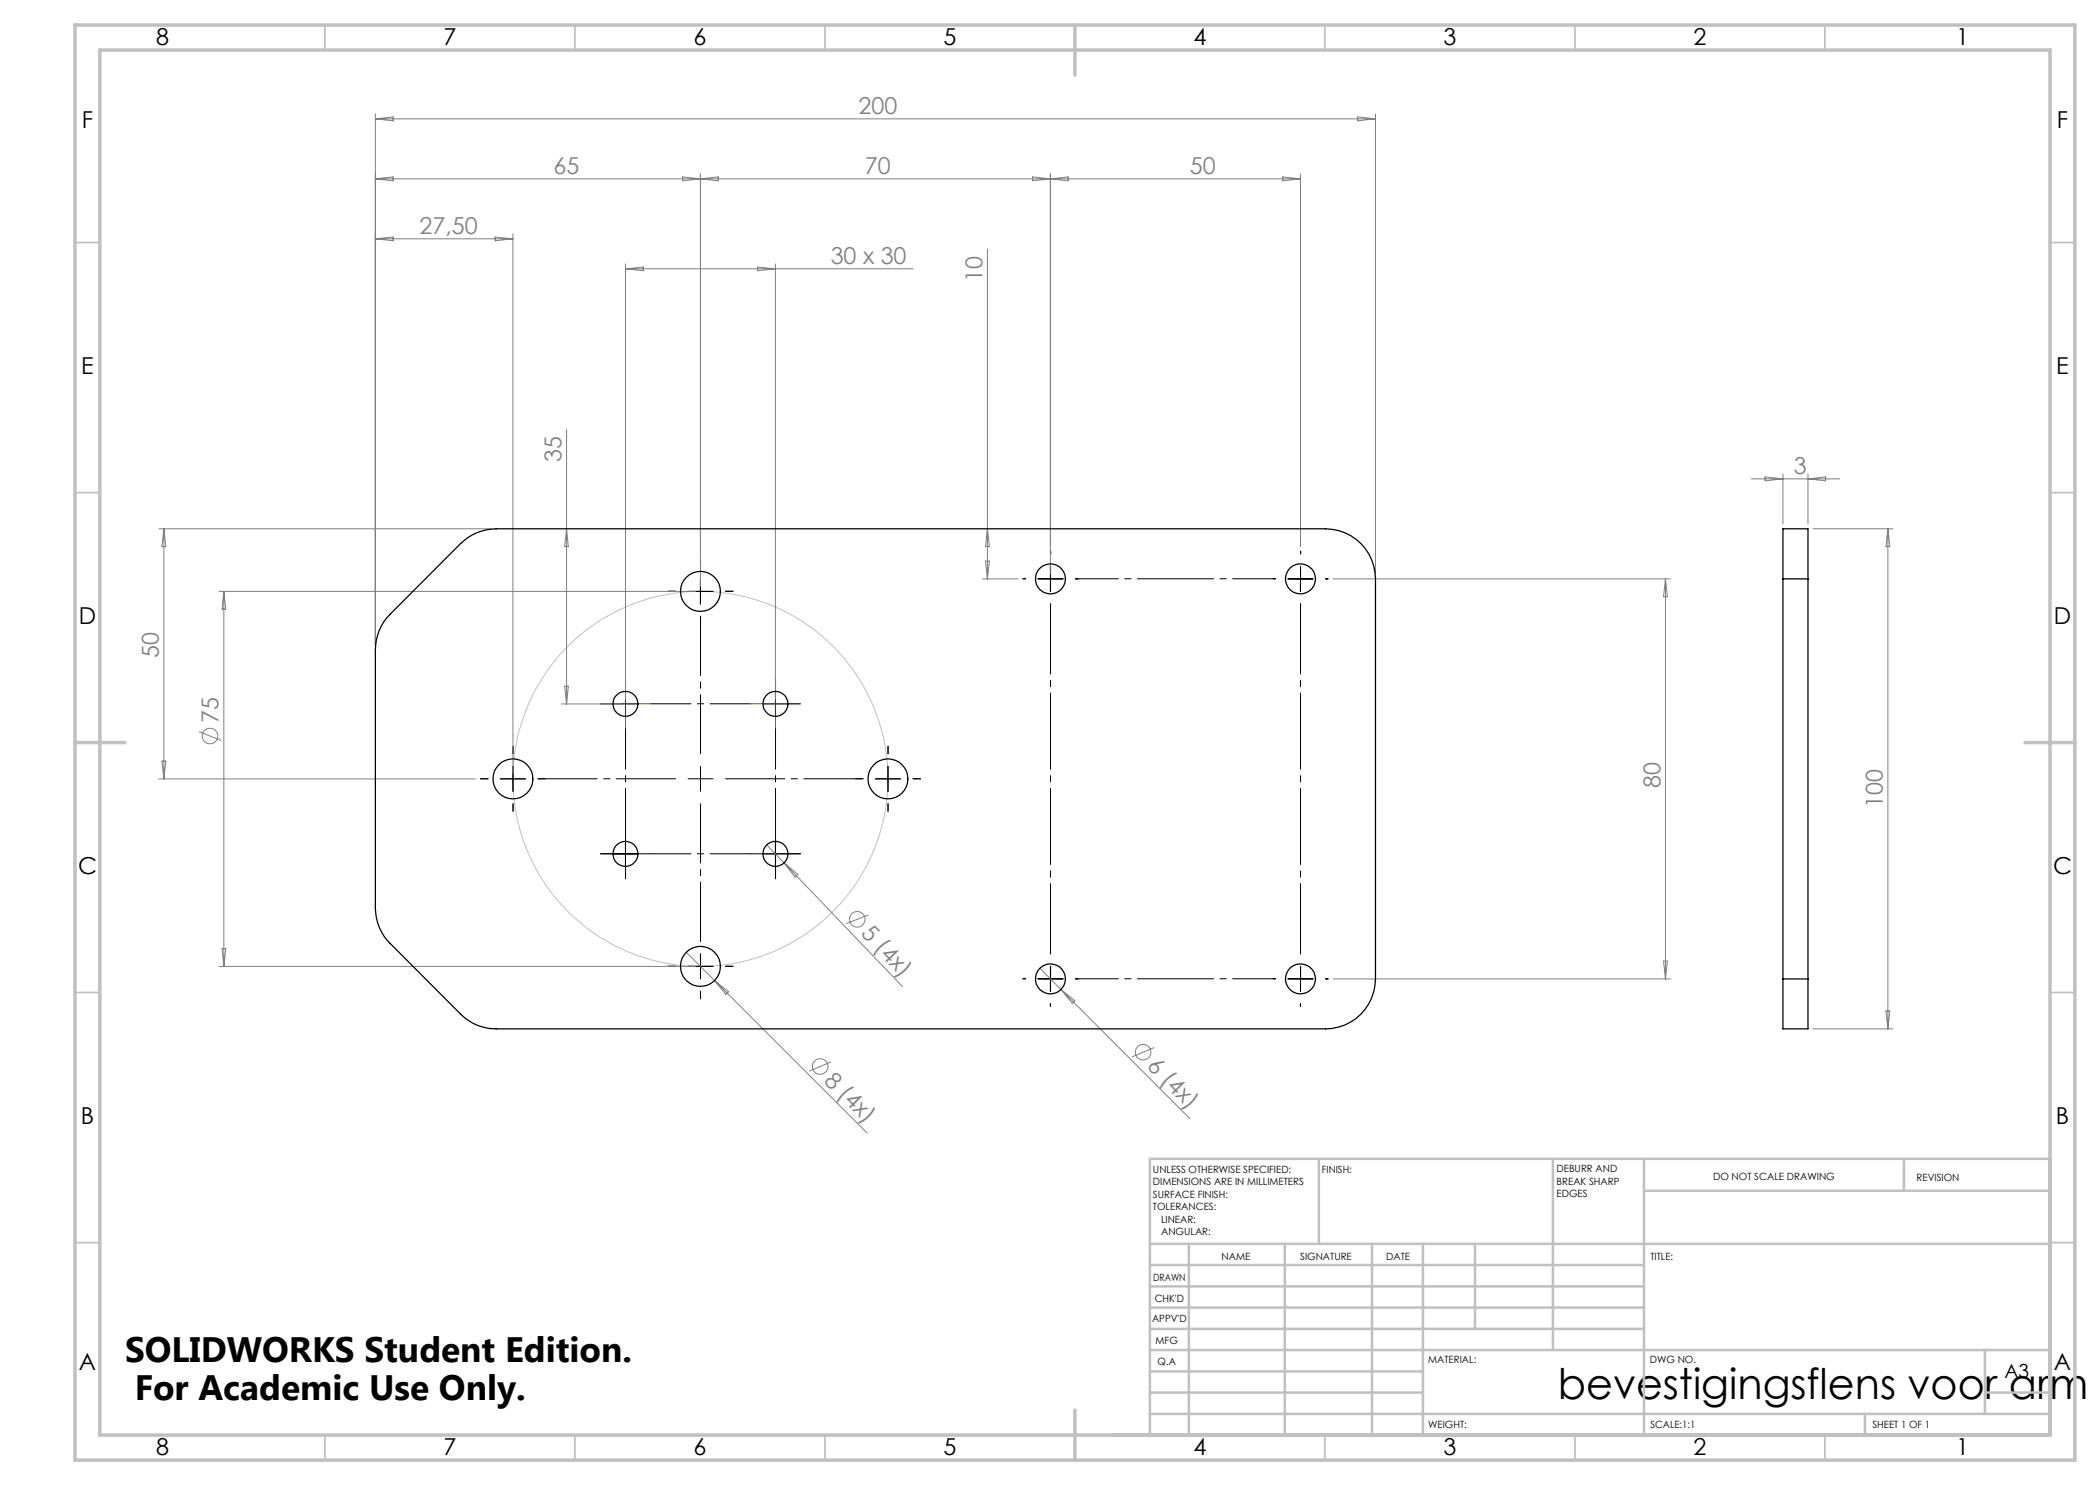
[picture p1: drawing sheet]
<svg xmlns="http://www.w3.org/2000/svg" width="420mm" height="297mm" viewBox="0 0 420 297" stroke-linecap="round" stroke-linejoin="round" font-family="sans-serif">
<g fill="none" stroke="#808080" stroke-width=".2">
<path d="M75.1 22.8v106.1M75.1 23.8h200M75.1 23.8l3.5-.4v.8zM75.1 35.8l3.5-.4v.8zM75.1 35.8h185M136.5 35.4l7.2 .8v-.8l-7.2 .8zM140.1 34.8v82.5M206.5 35.4l7.1 .8v-.8l-7.1 .8zM210.1 34.8v80M256.5 35.4l3.6 .4-3.6 .4zM260.1 34.8v74.5M271.5 23.4l3.6 .4-3.6 .4z"/>
<path d="M275.1 22.8v92M75.1 47.8l3.5-.4v.8zM75.1 47.8h27.5M99 47.4l3.6 .4-3.6 .4zM102.6 46.8v108M125.1 52.8v87M125.1 53.8h57.5M125.1 53.8l3.6-.4v.7zM151.5 53.4l3.6 .4-3.6 .3zM155.1 52.8v87M197.5 49.9v65.9M113.3 85.9v54.9"/>
<path d="M350.2 95.8h17.7M353 95.4l3.6 .4-3.6 .4zM356.6 94.8v10M361.6 94.8v10M361.6 95.8l3.5-.4v.8zM31.8 105.8h66.4M32.8 105.8v50M32.8 105.8l.4 3.5h-.8zM43.8 118.3h95.3M44.8 118.3v75M44.8 118.3l.4 3.5h-.8zM113.3 105.8l.4 3.5h-.8z"/>
<path d="M196.5 115.8h7.1M197.1 112.2h.8l-.4 3.6zM197.5 105.8l.4 3.5h-.8zM266.6 115.8h67.5M333.1 115.8v80M333.1 115.8l.4 3.5h-.8zM362.6 105.8h16M377.6 105.8l.4 3.5h-.8zM377.6 105.8v100M112.9 137.2h.8l-.4 3.6zM31.8 155.8h63.3M32.4 152.2h.8l-.4 3.6z"/>
<path d="M39.8 146.3l4.4 1.8M112.3 140.8h11.8M153.4 169l3.4 3.6M156.8 172.6l23.7 24.7M156.8 172.6l2.8 2.3-.6 .5zM43.8 193.3h95.3M44.4 189.7h.8l-.4 3.6zM137.3 190.5l5.6 5.6M142.9 196.1l30.5 30.5M142.9 196.1l2.8 2.3-.5 .5zM173.7 183l-4.5 1.7M208 193.6l4.2 4.3"/>
<path d="M212.2 197.9l25.8 25.8M212.2 197.9l2.8 2.3-.5 .5zM266.6 195.8h67.5M332.7 192.2h.8l-.4 3.6zM166.2 212.4l-4.4 1.8M230.8 209.5l-4.4 1.9M362.6 205.8h16M377.2 202.2h.8l-.4 3.6z"/>
<circle cx="42" cy="147.2" r="1.55"/>
<circle cx="171.5" cy="183.9" r="1.56"/>
<circle cx="164" cy="213.3" r="1.57"/>
<circle cx="228.6" cy="210.4" r="1.57"/>
</g>
<circle cx="140.1" cy="155.8" r="37.5" fill="none" stroke="#c0c0c0" stroke-width=".2"/>
<g fill="none" stroke="#000" stroke-width=".2" stroke-dasharray="15.2 1.3 1.3 1.3">
<path d="M135.1 118.3h-1.5M140.1 113.3v-1.5M145.1 118.3h1.5M205.1 115.8h-.5M205.1 115.7h-.5M210.1 110.8v-.5M210.1 115.8v-2.5M210.1 115.8h-2.5M210.1 115.8v2.5M210.1 115.8h2.5M210.1 115.8l-2.5-.1M215.1 115.8h.5"/>
<path d="M255.1 115.8h-.5M255.1 115.7h-.5M260.1 110.8v-.5M260.1 115.8v-2.5M260.1 115.8h-2.5M260.1 115.8v2.5M260.1 115.8h2.5M265.1 115.8h.5M125.1 138.3v-2.5M140.1 123.3v1.5M155.1 138.3v-2.5M210.1 120.8v.5"/>
<path d="M260.1 120.8v.5M97.6 155.8h-1.5M102.6 150.8v-1.5M102.6 155.8v-2.5M102.6 155.8h-2.5M102.6 155.8v2.5M102.6 155.8h2.5M107.6 155.8h1.5M122.6 140.8h-2.5M125.1 140.8v-2.5M125.1 140.8h-2.5M125.1 140.8v2.5"/>
<path d="M125.1 140.8h2.5M140.1 155.8v-2.5M140.1 155.8h-2.5M140.1 155.8v2.5M140.1 155.8h2.5M155.1 140.8v-2.5M155.1 140.8h-2.5M155.1 140.8v2.5M155.1 140.8h2.5M157.6 140.8h2.5M172.6 155.8h-1.5M177.6 150.8v-1.5"/>
<path d="M177.6 155.8v-2.5M177.6 155.8h-2.5M177.6 155.8v2.5M177.6 155.8h2.5M182.6 155.8h1.5M102.6 160.8v1.5M122.6 170.8h-2.5M125.1 168.3v-2.5M125.1 173.3v2.5M127.6 170.8h2.5M152.6 170.8h-2.5M155.1 168.3v-2.5"/>
<path d="M155.1 173.3v2.5M155.1 170.8v-2.5M155.1 170.8h-2.5M155.1 170.8v2.5M155.1 170.8h2.5M157.6 170.8h2.5M177.6 160.8v1.5M135.1 193.3h-1.5M140.1 188.3v-1.5M140.1 198.3v1.5M140.1 193.3v-2.5M140.1 193.3h-2.5"/>
<path d="M140.1 193.3v2.5M140.1 193.3h2.5M145.1 193.3h1.5M205.1 195.8h-.5M205.1 195.7h-.5M210.1 190.8v-.5M210.1 195.8v-2.5M210.1 195.8h-2.5M210.1 195.8v2.5M210.1 195.8h2.5M210.1 195.8l-2.5-.1M215.1 195.8h.5"/>
<path d="M255.1 195.8h-.5M255.1 195.7h-.5M260.1 190.8v-.5M260.1 195.8v-2.5M260.1 195.8h-2.5M260.1 195.8v2.5M260.1 195.8h2.5M260.1 195.8l-2.5-.1M265.1 195.8h.5M210.1 200.8v.5M260.1 200.8v.5"/>
</g>
<path d="M107.6 155.8h27.5M140.1 150.8v-27.5M145.1 155.8h27.5M140.1 188.3v-27.5" fill="none" stroke="#000" stroke-width=".2" stroke-dasharray="15.2 1.3 1.3 1.3" stroke-dashoffset="3.4"/>
<path d="M215.1 115.8h40M215.1 195.8h40" fill="none" stroke="#000" stroke-width=".2" stroke-dasharray="15.2 1.3 1.3 1.3" stroke-dashoffset="6.7"/>
<path d="M210.1 120.8v70M260.1 120.8v70" fill="none" stroke="#000" stroke-width=".2" stroke-dasharray="15.2 1.3 1.3 1.3" stroke-dashoffset="1.2"/>
<path d="M130.1 140.8h20M125.1 165.8v-20M130.1 170.8h20M155.1 165.8v-20" fill="none" stroke="#000" stroke-width=".2" stroke-dasharray="15.2 1.3 1.3 1.3" stroke-dashoffset="7.1"/>
<g fill="none" stroke="#000" stroke-width=".2">
<path d="M137.6 118.3h5M140.1 115.8v5M207.6 115.8h5M210.1 113.3v5M257.6 115.8h5M257.6 115.7l2.5 .1v2.5M260.1 113.3v5M100.1 155.8h5M102.6 153.3v5M175.1 155.8h5M177.6 153.3v5M122.6 170.8h5"/>
<path d="M125.1 168.3v5M152.6 170.8h5M155.1 168.3v5M137.6 193.3h5M140.1 190.8v5M207.6 195.8h5M210.1 193.3v5M257.6 195.8h5M260.1 193.3v5"/>
</g>
<path d="M125.1 138.3v-2.5M155.1 138.3v-2.5M122.6 140.8h-2.5M125.1 143.3v2.5M127.6 140.8h2.5M152.6 140.8h-2.5M155.1 143.3v2.5M157.6 140.8h2.5" fill="none" stroke="#808000" stroke-width=".2" stroke-dasharray="15.2 1.3 1.3 1.3"/>
<path d="M125.1 138.3v5M155.1 138.3v5M122.6 140.8h5M152.6 140.8h5" fill="none" stroke="#808000" stroke-width=".2"/>
<g fill="none" stroke="#c0c0c0" stroke-width=".35">
<path d="M65 5v5M115 5v5M165 5v5M265 5v5M315 5v5M365 5v5M15 48.5h5M410 48.5h5M15 98.5h5M410 98.5h5M15 198.5h5M410 198.5h5"/>
<path d="M15 248.5h5M410 248.5h5M65 287v5M115 287v5M165 287v5M265 287v5M315 287v5M365 287v5"/>
</g>
<g fill="none" stroke="#c0c0c0" stroke-width=".5">
<path d="M263.8 231.8v17M310.6 231.8v38.2M328.8 231.8v55.2M328.8 238.2h81.2M380.8 231.8v6.4M410 231.8h-180v55.2M230 248.8h180M230 257.3h98.8M230 253h98.8M237.8 248.8v38.2M257 248.8v38.2M274.4 248.8v38.2"/>
<path d="M284.6 248.8v38.2M295 248.8v17M230 265.8h98.8M230 261.5h98.8M230 278.5h54.6M230 274.3h54.6M230 270h180M397 278.5h13M397 270v12.8M230 282.8h180M373 282.8v4.2"/>
</g>
<path d="M15 5h400v287h-400zM20 10h390v277h-390zM215 5v10M15 148.5h10M405 148.5h10M215 282v10" fill="none" stroke="#c0c0c0" stroke-width=".7"/>
<g fill="none" stroke="#000" stroke-width=".25">
<path d="M92.1 108.7a10.2 10.2 0 0 1 7.1-2.9h165.9a10 10 0 0 1 10 10v80a10 10 0 0 1-10 10h-165.9a9.8 9.8 0 0 1-7.1-3l-14.1-14.1a10 10 0 0 1-2.9-7.1v-51.7a10 10 0 0 1 2.9-7.1zM356.6 115.8v-10h5v10M356.6 115.8h5M356.6 115.8v80M361.6 115.8v80M356.6 195.8v10h5v-10M356.6 195.8h5"/>
<circle cx="140.1" cy="118.3" r="4"/>
<circle cx="210.1" cy="115.8" r="3"/>
<circle cx="260.1" cy="115.8" r="3"/>
<circle cx="102.6" cy="155.8" r="4"/>
<circle cx="125.1" cy="140.8" r="2.5"/>
<circle cx="155.1" cy="140.8" r="2.5"/>
<circle cx="177.6" cy="155.8" r="4"/>
<circle cx="125.1" cy="170.8" r="2.5"/>
<circle cx="155.1" cy="170.8" r="2.5"/>
<circle cx="140.1" cy="193.3" r="4"/>
<circle cx="210.1" cy="195.8" r="2.99"/>
<circle cx="260.1" cy="195.8" r="3"/>
</g>
<text font-size="8.5" x="311.6" y="279.7">bevestigingsflens voor arm</text>
<g font-size="7.1">
<text x="25" y="272.4">SOLIDWORKS Student Edition.</text>
<text x="26.9" y="280.1">For Academic Use Only.</text>
</g>
<g font-size="4.7">
<text x="31.2" y="9">8</text>
<text x="88.7" y="9">7</text>
<text x="138.7" y="9">6</text>
<text x="188.7" y="9">5</text>
<text x="238.7" y="9">4</text>
<text x="288.7" y="9">3</text>
<text x="338.7" y="9">2</text>
<text x="391.2" y="9">1</text>
<text x="16.4" y="25.5">F</text>
<text x="411.4" y="25.5">F</text>
<text x="16.2" y="74.7">E</text>
<text x="411.2" y="74.7">E</text>
<text x="15.8" y="124.7">D</text>
<text x="410.8" y="124.7">D</text>
<text x="15.6" y="174.7">C</text>
<text x="410.6" y="174.7">C</text>
<text x="16.2" y="224.7">B</text>
<text x="411.2" y="224.7">B</text>
<text x="15.8" y="274">A</text>
<text x="410.8" y="274">A</text>
<text x="31.2" y="291">8</text>
<text x="88.7" y="291">7</text>
<text x="138.7" y="291">6</text>
<text x="188.7" y="291">5</text>
<text x="238.7" y="291">4</text>
<text x="288.7" y="291">3</text>
<text x="338.7" y="291">2</text>
<text x="391.2" y="291">1</text>
</g>
<g font-size="4.7" fill="#808080">
<text x="171.7" y="22.7">200</text>
<text x="110.7" y="34.7">65</text>
<text x="173" y="34.7">70</text>
<text x="238" y="34.7">50</text>
<text x="83.9" y="46.7">27,50</text>
<text x="166.1" y="52.7">30 x 30</text>
<text x="196.5" y="56.3" transform="rotate(-90 196.5 56.3)">10</text>
<text x="112.3" y="92.3" transform="rotate(-90 112.3 92.3)">35</text>
<text x="358.8" y="94.7">3</text>
<text x="31.8" y="131.5" transform="rotate(-90 31.8 131.5)">50</text>
<text x="43.7" y="144.6" transform="rotate(-90 43.7 144.6)">75</text>
<text x="332.1" y="157.6" transform="rotate(-90 332.1 157.6)">80</text>
<text x="376.6" y="161.5" transform="rotate(-90 376.6 161.5)">100</text>
<text x="172" y="186.9" transform="rotate(46 172 186.9)">5 (4x)</text>
<text x="229.2" y="213.4" transform="rotate(45 229.2 213.4)">6 (4x)</text>
<text x="164.7" y="216.3" transform="rotate(45 164.7 216.3)">8 (4x)</text>
</g>
<text font-size="3.9" x="400.9" y="275.5">A3</text>
<g font-size="2">
<text x="230.6" y="234.6">UNLESS OTHERWISE SPECIFIED:</text>
<text x="230.6" y="237.1">DIMENSIONS ARE IN MILLIMETERS</text>
<text x="230.6" y="239.6">SURFACE FINISH:</text>
<text x="264.4" y="234.6">FINISH:</text>
<text x="311.3" y="234.5">DEBURR AND</text>
<text x="311.3" y="237">BREAK SHARP</text>
<text x="311.3" y="239.5">EDGES</text>
<text x="342.6" y="236">DO NOT SCALE DRAWING</text>
<text x="383.3" y="236.2">REVISION</text>
<text x="230.6" y="242.1">TOLERANCES:</text>
<text x="232.2" y="244.6">LINEAR:</text>
<text x="232.2" y="247.1">ANGULAR:</text>
<text x="244.3" y="252">NAME</text>
<text x="260" y="251.9">SIGNATURE</text>
<text x="277.2" y="251.9">DATE</text>
<text x="330.1" y="251.9">TITLE:</text>
<text x="230.6" y="256.1">DRAWN</text>
<text x="230.9" y="260.3">CHK'D</text>
<text x="230.4" y="264.4">APPV'D</text>
<text x="231.1" y="268.8">MFG</text>
<text x="231.5" y="273">Q.A</text>
<text x="285.6" y="272.5">MATERIAL:</text>
<text x="330" y="272.5">DWG NO.</text>
<text x="285.6" y="285.5">WEIGHT:</text>
<text x="330.1" y="285.6">SCALE:1:1</text>
<text x="374.5" y="285.6">SHEET 1 OF 1</text>
</g>
</svg>
